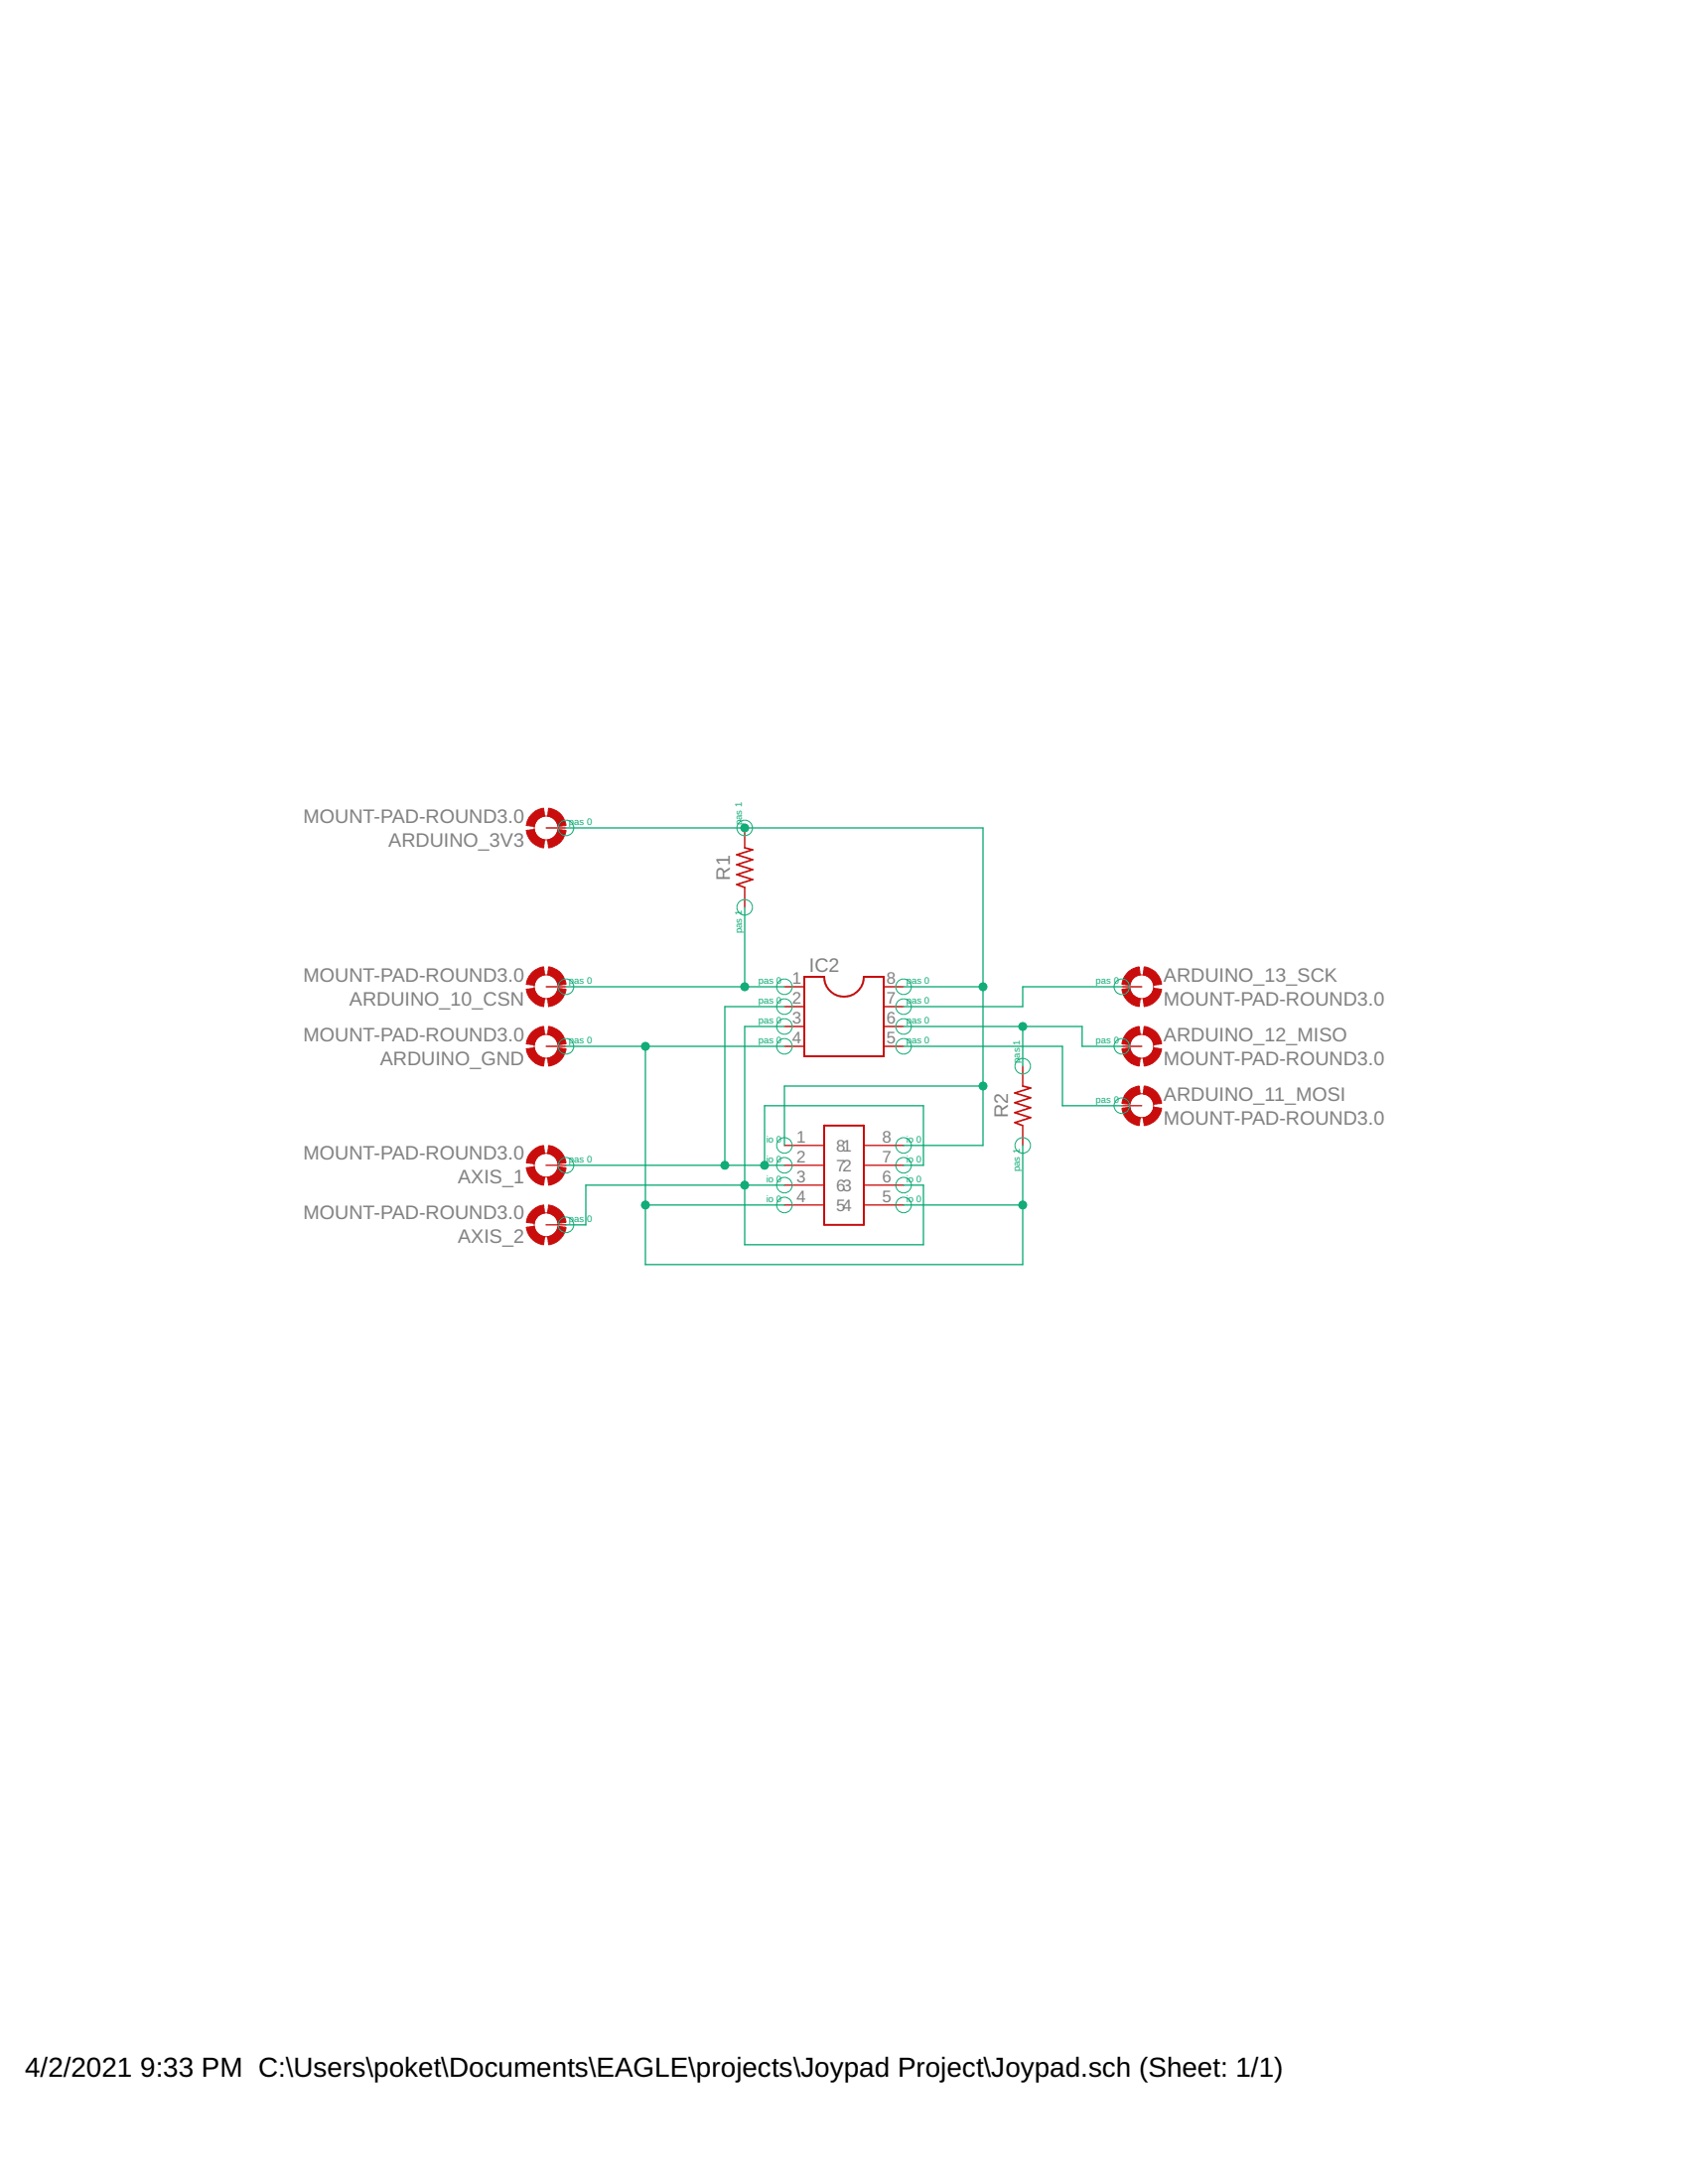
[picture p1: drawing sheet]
<?xml version="1.0" encoding="utf-8"?>
<!DOCTYPE eagle SYSTEM "eagle.dtd">
<eagle version="9.6.2">
<drawing>
<settings>
<setting alwaysvectorfont="no"/>
<setting verticaltext="up"/>
</settings>
<grid distance="0.1" unitdist="inch" unit="inch" style="lines" multiple="1" display="no" altdistance="0.01" altunitdist="inch" altunit="inch"/>
<schematic xreflabel="%F%N/%S.%C%R" xrefpart="/%S.%C%R">
<libraries>
<library name="JOYPAD">
<symbols>
<symbol name="JOYSTICK">
<pin name="1" x="-7.62" y="10.16" length="middle"/>
<pin name="2" x="-7.62" y="7.62" length="middle"/>
<pin name="3" x="-7.62" y="5.08" length="middle"/>
<pin name="4" x="-7.62" y="2.54" length="middle"/>
<pin name="5" x="7.62" y="2.54" length="middle" rot="R180"/>
<pin name="6" x="7.62" y="5.08" length="middle" rot="R180"/>
<pin name="7" x="7.62" y="7.62" length="middle" rot="R180"/>
<pin name="8" x="7.62" y="10.16" length="middle" rot="R180"/>
<wire x1="-2.54" y1="12.7" x2="2.54" y2="12.7" width="0.254" layer="94"/>
<wire x1="2.54" y1="12.7" x2="2.54" y2="0" width="0.254" layer="94"/>
<wire x1="2.54" y1="0" x2="-2.54" y2="0" width="0.254" layer="94"/>
<wire x1="-2.54" y1="0" x2="-2.54" y2="12.7" width="0.254" layer="94"/>
</symbol>
</symbols>
<devicesets>
<deviceset name="JOYSTICK">
<gates>
<gate name="G$1" symbol="JOYSTICK" x="2.54" y="7.62"/>
</gates>
<devices>
<device name="" package="JOYSTICK">
<connects>
<connect gate="G$1" pin="1" pad="1"/>
<connect gate="G$1" pin="2" pad="2"/>
<connect gate="G$1" pin="3" pad="3"/>
<connect gate="G$1" pin="4" pad="4"/>
<connect gate="G$1" pin="5" pad="5"/>
<connect gate="G$1" pin="6" pad="6"/>
<connect gate="G$1" pin="7" pad="7"/>
<connect gate="G$1" pin="8" pad="8"/>
</connects>
<technologies>
<technology name=""/>
</technologies>
</device>
</devices>
</deviceset>
</devicesets>
</library>
<library name="Resistor">
<symbols>
<symbol name="R-US">
<wire x1="-2.54" y1="0" x2="-2.159" y2="1.016" width="0.2032" layer="94"/>
<wire x1="-2.159" y1="1.016" x2="-1.524" y2="-1.016" width="0.2032" layer="94"/>
<wire x1="-1.524" y1="-1.016" x2="-0.889" y2="1.016" width="0.2032" layer="94"/>
<wire x1="-0.889" y1="1.016" x2="-0.254" y2="-1.016" width="0.2032" layer="94"/>
<wire x1="-0.254" y1="-1.016" x2="0.381" y2="1.016" width="0.2032" layer="94"/>
<wire x1="0.381" y1="1.016" x2="1.016" y2="-1.016" width="0.2032" layer="94"/>
<wire x1="1.016" y1="-1.016" x2="1.651" y2="1.016" width="0.2032" layer="94"/>
<wire x1="1.651" y1="1.016" x2="2.286" y2="-1.016" width="0.2032" layer="94"/>
<wire x1="2.286" y1="-1.016" x2="2.54" y2="0" width="0.2032" layer="94"/>
<text x="0" y="2.7686" size="1.778" layer="95" align="center">&gt;NAME</text>
<text x="0" y="-3.302" size="1.778" layer="96" align="center">&gt;VALUE</text>
<pin name="2" x="5.08" y="0" visible="off" length="short" direction="pas" swaplevel="1" rot="R180"/>
<pin name="1" x="-5.08" y="0" visible="off" length="short" direction="pas" swaplevel="1"/>
</symbol>
</symbols>
<devicesets>
<deviceset name="R-US" prefix="R" uservalue="yes">
<gates>
<gate name="G$1" symbol="R-US" x="0" y="0"/>
</gates>
<devices>
<device name="CHIP-0402(1005-METRIC)" package="RESC1005X40">
<connects>
<connect gate="G$1" pin="1" pad="1"/>
<connect gate="G$1" pin="2" pad="2"/>
</connects>
<package3dinstances>
<package3dinstance package3d_urn="urn:adsk.eagle:package:16378568/2"/>
</package3dinstances>
<technologies>
<technology name="_">
<attribute name="CATEGORY" value="Resistor" constant="no"/>
<attribute name="MANUFACTURER" value="" constant="no"/>
<attribute name="MPN" value="" constant="no"/>
<attribute name="OPERATING_TEMP" value="" constant="no"/>
<attribute name="PART_STATUS" value="" constant="no"/>
<attribute name="RATING" value="" constant="no"/>
<attribute name="ROHS_COMPLIANT" value="" constant="no"/>
<attribute name="SERIES" value="" constant="no"/>
<attribute name="SUB-CATEGORY" value="Fixed" constant="no"/>
<attribute name="THERMALLOSS" value="" constant="no"/>
<attribute name="TOLERANCE" value="" constant="no"/>
<attribute name="TYPE" value="" constant="no"/>
<attribute name="VALUE" value="" constant="no"/>
</technology>
</technologies>
</device>
<device name="CHIP-0603(1608-METRIC)" package="RESC1608X60">
<connects>
<connect gate="G$1" pin="1" pad="1"/>
<connect gate="G$1" pin="2" pad="2"/>
</connects>
<package3dinstances>
<package3dinstance package3d_urn="urn:adsk.eagle:package:16378565/2"/>
</package3dinstances>
<technologies>
<technology name="_">
<attribute name="CATEGORY" value="Resistor" constant="no"/>
<attribute name="MANUFACTURER" value="" constant="no"/>
<attribute name="MPN" value="" constant="no"/>
<attribute name="OPERATING_TEMP" value="" constant="no"/>
<attribute name="PART_STATUS" value="" constant="no"/>
<attribute name="RATING" value="" constant="no"/>
<attribute name="ROHS_COMPLIANT" value="" constant="no"/>
<attribute name="SERIES" value="" constant="no"/>
<attribute name="SUB-CATEGORY" value="Fixed" constant="no"/>
<attribute name="THERMALLOSS" value="" constant="no"/>
<attribute name="TOLERANCE" value="" constant="no"/>
<attribute name="TYPE" value="" constant="no"/>
<attribute name="VALUE" value="" constant="no"/>
</technology>
</technologies>
</device>
<device name="CHIP-0805(2012-METRIC)" package="RESC2012X65">
<connects>
<connect gate="G$1" pin="1" pad="1"/>
<connect gate="G$1" pin="2" pad="2"/>
</connects>
<package3dinstances>
<package3dinstance package3d_urn="urn:adsk.eagle:package:16378559/2"/>
</package3dinstances>
<technologies>
<technology name="_">
<attribute name="CATEGORY" value="Resistor" constant="no"/>
<attribute name="MANUFACTURER" value="" constant="no"/>
<attribute name="MPN" value="" constant="no"/>
<attribute name="OPERATING_TEMP" value="" constant="no"/>
<attribute name="PART_STATUS" value="" constant="no"/>
<attribute name="RATING" value="" constant="no"/>
<attribute name="ROHS_COMPLIANT" value="" constant="no"/>
<attribute name="SERIES" value="" constant="no"/>
<attribute name="SUB-CATEGORY" value="Fixed" constant="no"/>
<attribute name="THERMALLOSS" value="" constant="no"/>
<attribute name="TOLERANCE" value="" constant="no"/>
<attribute name="TYPE" value="" constant="no"/>
<attribute name="VALUE" value="" constant="no"/>
</technology>
</technologies>
</device>
<device name="CHIP-1206(3216-METRIC)" package="RESC3216X70">
<connects>
<connect gate="G$1" pin="1" pad="1"/>
<connect gate="G$1" pin="2" pad="2"/>
</connects>
<package3dinstances>
<package3dinstance package3d_urn="urn:adsk.eagle:package:16378566/2"/>
</package3dinstances>
<technologies>
<technology name="_">
<attribute name="CATEGORY" value="Resistor" constant="no"/>
<attribute name="MANUFACTURER" value="" constant="no"/>
<attribute name="MPN" value="" constant="no"/>
<attribute name="OPERATING_TEMP" value="" constant="no"/>
<attribute name="PART_STATUS" value="" constant="no"/>
<attribute name="RATING" value="" constant="no"/>
<attribute name="ROHS_COMPLIANT" value="" constant="no"/>
<attribute name="SERIES" value="" constant="no"/>
<attribute name="SUB-CATEGORY" value="Fixed" constant="no"/>
<attribute name="THERMALLOSS" value="" constant="no"/>
<attribute name="TOLERANCE" value="" constant="no"/>
<attribute name="TYPE" value="" constant="no"/>
<attribute name="VALUE" value="" constant="no"/>
</technology>
</technologies>
</device>
<device name="CHIP-1210(3225-METRIC)" package="RESC3224X71">
<connects>
<connect gate="G$1" pin="1" pad="1"/>
<connect gate="G$1" pin="2" pad="2"/>
</connects>
<package3dinstances>
<package3dinstance package3d_urn="urn:adsk.eagle:package:16378563/3"/>
</package3dinstances>
<technologies>
<technology name="_">
<attribute name="CATEGORY" value="Resistor" constant="no"/>
<attribute name="MANUFACTURER" value="" constant="no"/>
<attribute name="MPN" value="" constant="no"/>
<attribute name="OPERATING_TEMP" value="" constant="no"/>
<attribute name="PART_STATUS" value="" constant="no"/>
<attribute name="RATING" value="" constant="no"/>
<attribute name="ROHS_COMPLIANT" value="" constant="no"/>
<attribute name="SERIES" value="" constant="no"/>
<attribute name="SUB-CATEGORY" value="Fixed" constant="no"/>
<attribute name="THERMALLOSS" value="" constant="no"/>
<attribute name="TOLERANCE" value="" constant="no"/>
<attribute name="TYPE" value="" constant="no"/>
<attribute name="VALUE" value="" constant="no"/>
</technology>
</technologies>
</device>
<device name="CHIP-2010(5025-METRIC)" package="RESC5025X71">
<connects>
<connect gate="G$1" pin="1" pad="1"/>
<connect gate="G$1" pin="2" pad="2"/>
</connects>
<package3dinstances>
<package3dinstance package3d_urn="urn:adsk.eagle:package:16378564/2"/>
</package3dinstances>
<technologies>
<technology name="_">
<attribute name="CATEGORY" value="Resistor" constant="no"/>
<attribute name="MANUFACTURER" value="" constant="no"/>
<attribute name="MPN" value="" constant="no"/>
<attribute name="OPERATING_TEMP" value="" constant="no"/>
<attribute name="PART_STATUS" value="" constant="no"/>
<attribute name="RATING" value="" constant="no"/>
<attribute name="ROHS_COMPLIANT" value="" constant="no"/>
<attribute name="SERIES" value="" constant="no"/>
<attribute name="SUB-CATEGORY" value="Fixed" constant="no"/>
<attribute name="THERMALLOSS" value="" constant="no"/>
<attribute name="TOLERANCE" value="" constant="no"/>
<attribute name="TYPE" value="" constant="no"/>
<attribute name="VALUE" value="" constant="no"/>
</technology>
</technologies>
</device>
<device name="CHIP-2512(6332-METRIC)" package="RESC6332X71">
<connects>
<connect gate="G$1" pin="1" pad="1"/>
<connect gate="G$1" pin="2" pad="2"/>
</connects>
<package3dinstances>
<package3dinstance package3d_urn="urn:adsk.eagle:package:16378557/3"/>
</package3dinstances>
<technologies>
<technology name="_">
<attribute name="CATEGORY" value="Resistor" constant="no"/>
<attribute name="MANUFACTURER" value="" constant="no"/>
<attribute name="MPN" value="" constant="no"/>
<attribute name="OPERATING_TEMP" value="" constant="no"/>
<attribute name="PART_STATUS" value="" constant="no"/>
<attribute name="RATING" value="" constant="no"/>
<attribute name="ROHS_COMPLIANT" value="" constant="no"/>
<attribute name="SERIES" value="" constant="no"/>
<attribute name="SUB-CATEGORY" value="Fixed" constant="no"/>
<attribute name="THERMALLOSS" value="" constant="no"/>
<attribute name="TOLERANCE" value="" constant="no"/>
<attribute name="TYPE" value="" constant="no"/>
<attribute name="VALUE" value="" constant="no"/>
</technology>
</technologies>
</device>
<device name="AXIAL-11.7MM-PITCH" package="RESAD1176W63L850D250B">
<connects>
<connect gate="G$1" pin="1" pad="1"/>
<connect gate="G$1" pin="2" pad="2"/>
</connects>
<package3dinstances>
<package3dinstance package3d_urn="urn:adsk.eagle:package:16378560/2"/>
</package3dinstances>
<technologies>
<technology name="_">
<attribute name="CATEGORY" value="Resistor" constant="no"/>
<attribute name="MANUFACTURER" value="" constant="no"/>
<attribute name="MPN" value="" constant="no"/>
<attribute name="OPERATING_TEMP" value="" constant="no"/>
<attribute name="PART_STATUS" value="" constant="no"/>
<attribute name="RATING" value="" constant="no"/>
<attribute name="ROHS_COMPLIANT" value="" constant="no"/>
<attribute name="SERIES" value="" constant="no"/>
<attribute name="SUB-CATEGORY" value="Fixed" constant="no"/>
<attribute name="THERMALLOSS" value="" constant="no"/>
<attribute name="TOLERANCE" value="" constant="no"/>
<attribute name="TYPE" value="" constant="no"/>
<attribute name="VALUE" value="" constant="no"/>
</technology>
</technologies>
</device>
<device name="MELF(3515-METRIC)" package="RESMELF3515">
<connects>
<connect gate="G$1" pin="1" pad="1"/>
<connect gate="G$1" pin="2" pad="2"/>
</connects>
<package3dinstances>
<package3dinstance package3d_urn="urn:adsk.eagle:package:16378562/2"/>
</package3dinstances>
<technologies>
<technology name="_">
<attribute name="CATEGORY" value="Resistor" constant="no"/>
<attribute name="MANUFACTURER" value="" constant="no"/>
<attribute name="MPN" value="" constant="no"/>
<attribute name="OPERATING_TEMP" value="" constant="no"/>
<attribute name="PART_STATUS" value="" constant="no"/>
<attribute name="RATING" value="" constant="no"/>
<attribute name="ROHS_COMPLIANT" value="" constant="no"/>
<attribute name="SERIES" value="" constant="no"/>
<attribute name="SUB-CATEGORY" value="Fixed" constant="no"/>
<attribute name="THERMALLOSS" value="" constant="no"/>
<attribute name="TOLERANCE" value="" constant="no"/>
<attribute name="TYPE" value="" constant="no"/>
<attribute name="VALUE" value="" constant="no"/>
</technology>
</technologies>
</device>
<device name="MELF(2014-METRIC)" package="RESMELF2014">
<connects>
<connect gate="G$1" pin="1" pad="1"/>
<connect gate="G$1" pin="2" pad="2"/>
</connects>
<package3dinstances>
<package3dinstance package3d_urn="urn:adsk.eagle:package:16378558/2"/>
</package3dinstances>
<technologies>
<technology name="_">
<attribute name="CATEGORY" value="Resistor" constant="no"/>
<attribute name="MANUFACTURER" value="" constant="no"/>
<attribute name="MPN" value="" constant="no"/>
<attribute name="OPERATING_TEMP" value="" constant="no"/>
<attribute name="PART_STATUS" value="" constant="no"/>
<attribute name="RATING" value="" constant="no"/>
<attribute name="ROHS_COMPLIANT" value="" constant="no"/>
<attribute name="SERIES" value="" constant="no"/>
<attribute name="SUB-CATEGORY" value="Fixed" constant="no"/>
<attribute name="THERMALLOSS" value="" constant="no"/>
<attribute name="TOLERANCE" value="" constant="no"/>
<attribute name="TYPE" value="" constant="no"/>
<attribute name="VALUE" value="" constant="no"/>
</technology>
</technologies>
</device>
<device name="MELF(5924-METRIC)" package="RESMELF5924">
<connects>
<connect gate="G$1" pin="1" pad="1"/>
<connect gate="G$1" pin="2" pad="2"/>
</connects>
<package3dinstances>
<package3dinstance package3d_urn="urn:adsk.eagle:package:16378567/3"/>
</package3dinstances>
<technologies>
<technology name="_">
<attribute name="CATEGORY" value="Resistor" constant="no"/>
<attribute name="MANUFACTURER" value="" constant="no"/>
<attribute name="MPN" value="" constant="no"/>
<attribute name="OPERATING_TEMP" value="" constant="no"/>
<attribute name="PART_STATUS" value="" constant="no"/>
<attribute name="RATING" value="" constant="no"/>
<attribute name="ROHS_COMPLIANT" value="" constant="no"/>
<attribute name="SERIES" value="" constant="no"/>
<attribute name="SUB-CATEGORY" value="Fixed" constant="no"/>
<attribute name="THERMALLOSS" value="" constant="no"/>
<attribute name="TOLERANCE" value="" constant="no"/>
<attribute name="TYPE" value="" constant="no"/>
<attribute name="VALUE" value="" constant="no"/>
</technology>
</technologies>
</device>
<device name="MELF(3218-METRIC)" package="RESMELF3218">
<connects>
<connect gate="G$1" pin="1" pad="1"/>
<connect gate="G$1" pin="2" pad="2"/>
</connects>
<package3dinstances>
<package3dinstance package3d_urn="urn:adsk.eagle:package:16378556/2"/>
</package3dinstances>
<technologies>
<technology name="_">
<attribute name="CATEGORY" value="Resistor" constant="no"/>
<attribute name="MANUFACTURER" value="" constant="no"/>
<attribute name="MPN" value="" constant="no"/>
<attribute name="OPERATING_TEMP" value="" constant="no"/>
<attribute name="PART_STATUS" value="" constant="no"/>
<attribute name="RATING" value="" constant="no"/>
<attribute name="ROHS_COMPLIANT" value="" constant="no"/>
<attribute name="SERIES" value="" constant="no"/>
<attribute name="SUB-CATEGORY" value="Fixed" constant="no"/>
<attribute name="THERMALLOSS" value="" constant="no"/>
<attribute name="TOLERANCE" value="" constant="no"/>
<attribute name="TYPE" value="" constant="no"/>
<attribute name="VALUE" value="" constant="no"/>
</technology>
</technologies>
</device>
<device name="AXIAL-7.2MM-PITCH" package="RESAD724W46L381D178B">
<connects>
<connect gate="G$1" pin="1" pad="1"/>
<connect gate="G$1" pin="2" pad="2"/>
</connects>
<package3dinstances>
<package3dinstance package3d_urn="urn:adsk.eagle:package:16378561/2"/>
</package3dinstances>
<technologies>
<technology name="_">
<attribute name="CATEGORY" value="Resistor" constant="no"/>
<attribute name="MANUFACTURER" value="" constant="no"/>
<attribute name="MPN" value="" constant="no"/>
<attribute name="OPERATING_TEMP" value="" constant="no"/>
<attribute name="PART_STATUS" value="" constant="no"/>
<attribute name="RATING" value="" constant="no"/>
<attribute name="ROHS_COMPLIANT" value="" constant="no"/>
<attribute name="SERIES" value="" constant="no"/>
<attribute name="SUB-CATEGORY" value="Fixed" constant="no"/>
<attribute name="THERMALLOSS" value="" constant="no"/>
<attribute name="TOLERANCE" value="" constant="no"/>
<attribute name="TYPE" value="" constant="no"/>
<attribute name="VALUE" value="" constant="no"/>
</technology>
</technologies>
</device>
</devices>
<spice>
<pinmapping spiceprefix="R">
<pinmap gate="G$1" pin="1" pinorder="1"/>
<pinmap gate="G$1" pin="2" pinorder="2"/>
</pinmapping>
</spice>
</deviceset>
</devicesets>
</library>
<library name="ic-package">
<symbols>
<symbol name="DIL8">
<wire x1="-5.08" y1="3.81" x2="-5.08" y2="-6.35" width="0.254" layer="94"/>
<wire x1="-5.08" y1="-6.35" x2="5.08" y2="-6.35" width="0.254" layer="94"/>
<wire x1="5.08" y1="-6.35" x2="5.08" y2="3.81" width="0.254" layer="94"/>
<wire x1="5.08" y1="3.81" x2="2.54" y2="3.81" width="0.254" layer="94"/>
<wire x1="-5.08" y1="3.81" x2="-2.54" y2="3.81" width="0.254" layer="94"/>
<wire x1="-2.54" y1="3.81" x2="2.54" y2="3.81" width="0.254" layer="94" curve="180"/>
<text x="-4.445" y="4.445" size="1.778" layer="95">&gt;NAME</text>
<text x="-4.445" y="-8.89" size="1.778" layer="96">&gt;VALUE</text>
<pin name="1" x="-7.62" y="2.54" visible="pad" length="short" direction="pas"/>
<pin name="2" x="-7.62" y="0" visible="pad" length="short" direction="pas"/>
<pin name="3" x="-7.62" y="-2.54" visible="pad" length="short" direction="pas"/>
<pin name="4" x="-7.62" y="-5.08" visible="pad" length="short" direction="pas"/>
<pin name="5" x="7.62" y="-5.08" visible="pad" length="short" direction="pas" rot="R180"/>
<pin name="6" x="7.62" y="-2.54" visible="pad" length="short" direction="pas" rot="R180"/>
<pin name="7" x="7.62" y="0" visible="pad" length="short" direction="pas" rot="R180"/>
<pin name="8" x="7.62" y="2.54" visible="pad" length="short" direction="pas" rot="R180"/>
</symbol>
</symbols>
<devicesets>
<deviceset name="DIL8" prefix="IC" uservalue="yes">
<gates>
<gate name="G$1" symbol="DIL8" x="0" y="0"/>
</gates>
<devices>
<device name="" package="DIL08">
<connects>
<connect gate="G$1" pin="1" pad="1"/>
<connect gate="G$1" pin="2" pad="2"/>
<connect gate="G$1" pin="3" pad="3"/>
<connect gate="G$1" pin="4" pad="4"/>
<connect gate="G$1" pin="5" pad="5"/>
<connect gate="G$1" pin="6" pad="6"/>
<connect gate="G$1" pin="7" pad="7"/>
<connect gate="G$1" pin="8" pad="8"/>
</connects>
<package3dinstances>
<package3dinstance package3d_urn="urn:adsk.eagle:package:29519/2"/>
</package3dinstances>
<technologies>
<technology name="">
<attribute name="POPULARITY" value="8" constant="no"/>
</technology>
</technologies>
</device>
<device name="S" package="SOCKET-08">
<connects>
<connect gate="G$1" pin="1" pad="1"/>
<connect gate="G$1" pin="2" pad="2"/>
<connect gate="G$1" pin="3" pad="3"/>
<connect gate="G$1" pin="4" pad="4"/>
<connect gate="G$1" pin="5" pad="5"/>
<connect gate="G$1" pin="6" pad="6"/>
<connect gate="G$1" pin="7" pad="7"/>
<connect gate="G$1" pin="8" pad="8"/>
</connects>
<package3dinstances>
<package3dinstance package3d_urn="urn:adsk.eagle:package:14428/1"/>
</package3dinstances>
<technologies>
<technology name="">
<attribute name="POPULARITY" value="1" constant="no"/>
</technology>
</technologies>
</device>
</devices>
</deviceset>
</devicesets>
</library>
<library name="holes">
<symbols>
<symbol name="MOUNT-PAD">
<wire x1="0.254" y1="2.032" x2="2.032" y2="0.254" width="1.016" layer="94" curve="-75.749967" cap="flat"/>
<wire x1="-2.032" y1="0.254" x2="-0.254" y2="2.032" width="1.016" layer="94" curve="-75.749967" cap="flat"/>
<wire x1="-2.032" y1="-0.254" x2="-0.254" y2="-2.032" width="1.016" layer="94" curve="75.749967" cap="flat"/>
<wire x1="0.254" y1="-2.032" x2="2.032" y2="-0.254" width="1.016" layer="94" curve="75.749967" cap="flat"/>
<circle x="0" y="0" radius="1.524" width="0.0508" layer="94"/>
<text x="2.794" y="0.5842" size="1.778" layer="95">&gt;NAME</text>
<text x="2.794" y="-2.4638" size="1.778" layer="96">&gt;VALUE</text>
<pin name="MOUNT" x="-2.54" y="0" visible="off" length="short" direction="pas"/>
</symbol>
</symbols>
<devicesets>
<deviceset name="MOUNT-PAD-ROUND" prefix="H">
<gates>
<gate name="G$1" symbol="MOUNT-PAD" x="0" y="0"/>
</gates>
<devices>
<device name="2.8" package="2,8-PAD">
<connects>
<connect gate="G$1" pin="MOUNT" pad="B2,8"/>
</connects>
<package3dinstances>
<package3dinstance package3d_urn="urn:adsk.eagle:package:14281/1"/>
</package3dinstances>
<technologies>
<technology name="">
<attribute name="POPULARITY" value="6" constant="no"/>
</technology>
</technologies>
</device>
<device name="3.0" package="3,0-PAD">
<connects>
<connect gate="G$1" pin="MOUNT" pad="B3,0"/>
</connects>
<package3dinstances>
<package3dinstance package3d_urn="urn:adsk.eagle:package:14280/1"/>
</package3dinstances>
<technologies>
<technology name="">
<attribute name="POPULARITY" value="17" constant="no"/>
</technology>
</technologies>
</device>
<device name="3.2" package="3,2-PAD">
<connects>
<connect gate="G$1" pin="MOUNT" pad="B3,2"/>
</connects>
<package3dinstances>
<package3dinstance package3d_urn="urn:adsk.eagle:package:14282/1"/>
</package3dinstances>
<technologies>
<technology name="">
<attribute name="POPULARITY" value="4" constant="no"/>
</technology>
</technologies>
</device>
<device name="3.3" package="3,3-PAD">
<connects>
<connect gate="G$1" pin="MOUNT" pad="B3,3"/>
</connects>
<package3dinstances>
<package3dinstance package3d_urn="urn:adsk.eagle:package:14283/1"/>
</package3dinstances>
<technologies>
<technology name="">
<attribute name="POPULARITY" value="1" constant="no"/>
</technology>
</technologies>
</device>
<device name="3.6" package="3,6-PAD">
<connects>
<connect gate="G$1" pin="MOUNT" pad="B3,6"/>
</connects>
<package3dinstances>
<package3dinstance package3d_urn="urn:adsk.eagle:package:14284/1"/>
</package3dinstances>
<technologies>
<technology name="">
<attribute name="POPULARITY" value="0" constant="no"/>
</technology>
</technologies>
</device>
<device name="4.1" package="4,1-PAD">
<connects>
<connect gate="G$1" pin="MOUNT" pad="B4,1"/>
</connects>
<package3dinstances>
<package3dinstance package3d_urn="urn:adsk.eagle:package:14285/1"/>
</package3dinstances>
<technologies>
<technology name="">
<attribute name="POPULARITY" value="0" constant="no"/>
</technology>
</technologies>
</device>
<device name="4.3" package="4,3-PAD">
<connects>
<connect gate="G$1" pin="MOUNT" pad="B4,3"/>
</connects>
<package3dinstances>
<package3dinstance package3d_urn="urn:adsk.eagle:package:14286/1"/>
</package3dinstances>
<technologies>
<technology name="">
<attribute name="POPULARITY" value="0" constant="no"/>
</technology>
</technologies>
</device>
<device name="4.5" package="4,5-PAD">
<connects>
<connect gate="G$1" pin="MOUNT" pad="B4,5"/>
</connects>
<package3dinstances>
<package3dinstance package3d_urn="urn:adsk.eagle:package:14287/1"/>
</package3dinstances>
<technologies>
<technology name="">
<attribute name="POPULARITY" value="0" constant="no"/>
</technology>
</technologies>
</device>
<device name="5.0" package="5,0-PAD">
<connects>
<connect gate="G$1" pin="MOUNT" pad="B5"/>
</connects>
<package3dinstances>
<package3dinstance package3d_urn="urn:adsk.eagle:package:14288/1"/>
</package3dinstances>
<technologies>
<technology name="">
<attribute name="POPULARITY" value="0" constant="no"/>
</technology>
</technologies>
</device>
<device name="5.5" package="5,5-PAD">
<connects>
<connect gate="G$1" pin="MOUNT" pad="B5,5"/>
</connects>
<package3dinstances>
<package3dinstance package3d_urn="urn:adsk.eagle:package:14291/1"/>
</package3dinstances>
<technologies>
<technology name="">
<attribute name="POPULARITY" value="0" constant="no"/>
</technology>
</technologies>
</device>
</devices>
</deviceset>
</devicesets>
</library>
</libraries>
<attributes>
</attributes>
<variantdefs>
</variantdefs>
<classes>
<class number="0" name="default" width="0" drill="0">
</class>
</classes>
<parts>
<part name="U$1" library="JOYPAD" deviceset="JOYSTICK" device=""/>
<part name="R1" library="Resistor" deviceset="R-US" device="AXIAL-7.2MM-PITCH" package3d_urn="urn:adsk.eagle:package:16378561/2" technology="_"/>
<part name="IC2" library="ic-package" deviceset="DIL8" device="S" package3d_urn="urn:adsk.eagle:package:14428/1"/>
<part name="R2" library="Resistor" deviceset="R-US" device="AXIAL-7.2MM-PITCH" package3d_urn="urn:adsk.eagle:package:16378561/2" technology="_"/>
<part name="ARDUINO_13_SCK" library="holes" deviceset="MOUNT-PAD-ROUND" device="3.0" package3d_urn="urn:adsk.eagle:package:14280/1"/>
<part name="ARDUINO_12_MISO" library="holes" deviceset="MOUNT-PAD-ROUND" device="3.0" package3d_urn="urn:adsk.eagle:package:14280/1"/>
<part name="ARDUINO_11_MOSI" library="holes" deviceset="MOUNT-PAD-ROUND" device="3.0" package3d_urn="urn:adsk.eagle:package:14280/1"/>
<part name="ARDUINO_3V3" library="holes" deviceset="MOUNT-PAD-ROUND" device="3.0" package3d_urn="urn:adsk.eagle:package:14280/1"/>
<part name="ARDUINO_10_CSN" library="holes" deviceset="MOUNT-PAD-ROUND" device="3.0" package3d_urn="urn:adsk.eagle:package:14280/1"/>
<part name="ARDUINO_GND" library="holes" deviceset="MOUNT-PAD-ROUND" device="3.0" package3d_urn="urn:adsk.eagle:package:14280/1"/>
<part name="AXIS_1" library="holes" deviceset="MOUNT-PAD-ROUND" device="3.0" package3d_urn="urn:adsk.eagle:package:14280/1"/>
<part name="AXIS_2" library="holes" deviceset="MOUNT-PAD-ROUND" device="3.0" package3d_urn="urn:adsk.eagle:package:14280/1"/>
</parts>
<sheets>
<sheet>
<plain>
</plain>
<instances>
<instance part="U$1" gate="G$1" x="15.24" y="2.54" smashed="yes"/>
<instance part="R1" gate="G$1" x="2.54" y="48.26" smashed="yes" rot="R90">
<attribute name="NAME" x="-0.2286" y="48.26" size="1.778" layer="95" rot="R90" align="center"/>
<attribute name="VALUE" x="5.842" y="48.26" size="1.778" layer="96" rot="R90" align="center"/>
</instance>
<instance part="IC2" gate="G$1" x="15.24" y="30.48" smashed="yes">
<attribute name="NAME" x="10.795" y="34.925" size="1.778" layer="95"/>
<attribute name="VALUE" x="10.795" y="21.59" size="1.778" layer="96"/>
</instance>
<instance part="R2" gate="G$1" x="38.1" y="17.78" smashed="yes" rot="R90">
<attribute name="NAME" x="35.3314" y="17.78" size="1.778" layer="95" rot="R90" align="center"/>
<attribute name="VALUE" x="41.402" y="17.78" size="1.778" layer="96" rot="R90" align="center"/>
</instance>
<instance part="ARDUINO_13_SCK" gate="G$1" x="53.34" y="33.02" smashed="yes">
<attribute name="NAME" x="56.134" y="33.6042" size="1.778" layer="95"/>
<attribute name="VALUE" x="56.134" y="30.5562" size="1.778" layer="96"/>
</instance>
<instance part="ARDUINO_12_MISO" gate="G$1" x="53.34" y="25.4" smashed="yes">
<attribute name="NAME" x="56.134" y="25.9842" size="1.778" layer="95"/>
<attribute name="VALUE" x="56.134" y="22.9362" size="1.778" layer="96"/>
</instance>
<instance part="ARDUINO_11_MOSI" gate="G$1" x="53.34" y="17.78" smashed="yes">
<attribute name="NAME" x="56.134" y="18.3642" size="1.778" layer="95"/>
<attribute name="VALUE" x="56.134" y="15.3162" size="1.778" layer="96"/>
</instance>
<instance part="ARDUINO_3V3" gate="G$1" x="-22.86" y="53.34" smashed="yes" rot="R180">
<attribute name="NAME" x="-25.654" y="52.7558" size="1.778" layer="95" rot="R180"/>
<attribute name="VALUE" x="-25.654" y="55.8038" size="1.778" layer="96" rot="R180"/>
</instance>
<instance part="ARDUINO_10_CSN" gate="G$1" x="-22.86" y="33.02" smashed="yes" rot="R180">
<attribute name="NAME" x="-25.654" y="32.4358" size="1.778" layer="95" rot="R180"/>
<attribute name="VALUE" x="-25.654" y="35.4838" size="1.778" layer="96" rot="R180"/>
</instance>
<instance part="ARDUINO_GND" gate="G$1" x="-22.86" y="25.4" smashed="yes" rot="R180">
<attribute name="NAME" x="-25.654" y="24.8158" size="1.778" layer="95" rot="R180"/>
<attribute name="VALUE" x="-25.654" y="27.8638" size="1.778" layer="96" rot="R180"/>
</instance>
<instance part="AXIS_1" gate="G$1" x="-22.86" y="10.16" smashed="yes" rot="R180">
<attribute name="NAME" x="-25.654" y="9.5758" size="1.778" layer="95" rot="R180"/>
<attribute name="VALUE" x="-25.654" y="12.6238" size="1.778" layer="96" rot="R180"/>
</instance>
<instance part="AXIS_2" gate="G$1" x="-22.86" y="2.54" smashed="yes" rot="R180">
<attribute name="NAME" x="-25.654" y="1.9558" size="1.778" layer="95" rot="R180"/>
<attribute name="VALUE" x="-25.654" y="5.0038" size="1.778" layer="96" rot="R180"/>
</instance>
</instances>
<busses>
</busses>
<nets>
<net name="N$1" class="0">
<segment>
<pinref part="IC2" gate="G$1" pin="2"/>
<wire x1="7.62" y1="30.48" x2="0" y2="30.48" width="0.1524" layer="91"/>
<wire x1="0" y1="30.48" x2="0" y2="10.16" width="0.1524" layer="91"/>
<pinref part="U$1" gate="G$1" pin="2"/>
<wire x1="0" y1="10.16" x2="5.08" y2="10.16" width="0.1524" layer="91"/>
<pinref part="AXIS_1" gate="G$1" pin="MOUNT"/>
<wire x1="5.08" y1="10.16" x2="7.62" y2="10.16" width="0.1524" layer="91"/>
<wire x1="-20.32" y1="10.16" x2="0" y2="10.16" width="0.1524" layer="91"/>
<junction x="0" y="10.16"/>
<wire x1="5.08" y1="10.16" x2="5.08" y2="17.78" width="0.1524" layer="91"/>
<junction x="5.08" y="10.16"/>
<wire x1="5.08" y1="17.78" x2="25.4" y2="17.78" width="0.1524" layer="91"/>
<pinref part="U$1" gate="G$1" pin="7"/>
<wire x1="25.4" y1="17.78" x2="25.4" y2="10.16" width="0.1524" layer="91"/>
<wire x1="25.4" y1="10.16" x2="22.86" y2="10.16" width="0.1524" layer="91"/>
</segment>
</net>
<net name="N$2" class="0">
<segment>
<pinref part="U$1" gate="G$1" pin="3"/>
<wire x1="7.62" y1="7.62" x2="2.54" y2="7.62" width="0.1524" layer="91"/>
<wire x1="2.54" y1="7.62" x2="2.54" y2="27.94" width="0.1524" layer="91"/>
<pinref part="IC2" gate="G$1" pin="3"/>
<wire x1="2.54" y1="27.94" x2="7.62" y2="27.94" width="0.1524" layer="91"/>
<pinref part="AXIS_2" gate="G$1" pin="MOUNT"/>
<wire x1="-20.32" y1="2.54" x2="-17.78" y2="2.54" width="0.1524" layer="91"/>
<wire x1="-17.78" y1="2.54" x2="-17.78" y2="7.62" width="0.1524" layer="91"/>
<wire x1="-17.78" y1="7.62" x2="2.54" y2="7.62" width="0.1524" layer="91"/>
<junction x="2.54" y="7.62"/>
<pinref part="U$1" gate="G$1" pin="6"/>
<wire x1="22.86" y1="7.62" x2="25.4" y2="7.62" width="0.1524" layer="91"/>
<wire x1="25.4" y1="7.62" x2="25.4" y2="0" width="0.1524" layer="91"/>
<wire x1="25.4" y1="0" x2="2.54" y2="0" width="0.1524" layer="91"/>
<wire x1="2.54" y1="0" x2="2.54" y2="7.62" width="0.1524" layer="91"/>
</segment>
</net>
<net name="N$4" class="0">
<segment>
<pinref part="U$1" gate="G$1" pin="8"/>
<wire x1="22.86" y1="12.7" x2="33.02" y2="12.7" width="0.1524" layer="91"/>
<pinref part="IC2" gate="G$1" pin="8"/>
<wire x1="33.02" y1="12.7" x2="33.02" y2="20.32" width="0.1524" layer="91"/>
<wire x1="33.02" y1="20.32" x2="33.02" y2="33.02" width="0.1524" layer="91"/>
<wire x1="33.02" y1="33.02" x2="22.86" y2="33.02" width="0.1524" layer="91"/>
<pinref part="U$1" gate="G$1" pin="1"/>
<wire x1="7.62" y1="12.7" x2="7.62" y2="20.32" width="0.1524" layer="91"/>
<wire x1="7.62" y1="20.32" x2="33.02" y2="20.32" width="0.1524" layer="91"/>
<junction x="33.02" y="20.32"/>
<pinref part="R1" gate="G$1" pin="2"/>
<wire x1="2.54" y1="53.34" x2="33.02" y2="53.34" width="0.1524" layer="91"/>
<wire x1="33.02" y1="53.34" x2="33.02" y2="33.02" width="0.1524" layer="91"/>
<junction x="33.02" y="33.02"/>
<wire x1="2.54" y1="53.34" x2="-20.32" y2="53.34" width="0.1524" layer="91"/>
<junction x="2.54" y="53.34"/>
<pinref part="ARDUINO_3V3" gate="G$1" pin="MOUNT"/>
</segment>
</net>
<net name="N$3" class="0">
<segment>
<pinref part="R2" gate="G$1" pin="2"/>
<wire x1="38.1" y1="22.86" x2="38.1" y2="27.94" width="0.1524" layer="91"/>
<pinref part="IC2" gate="G$1" pin="6"/>
<wire x1="38.1" y1="27.94" x2="22.86" y2="27.94" width="0.1524" layer="91"/>
<pinref part="ARDUINO_12_MISO" gate="G$1" pin="MOUNT"/>
<wire x1="50.8" y1="25.4" x2="45.72" y2="25.4" width="0.1524" layer="91"/>
<wire x1="45.72" y1="25.4" x2="45.72" y2="27.94" width="0.1524" layer="91"/>
<wire x1="45.72" y1="27.94" x2="38.1" y2="27.94" width="0.1524" layer="91"/>
<junction x="38.1" y="27.94"/>
</segment>
</net>
<net name="N$5" class="0">
<segment>
<pinref part="ARDUINO_10_CSN" gate="G$1" pin="MOUNT"/>
<pinref part="IC2" gate="G$1" pin="1"/>
<wire x1="-20.32" y1="33.02" x2="2.54" y2="33.02" width="0.1524" layer="91"/>
<pinref part="R1" gate="G$1" pin="1"/>
<wire x1="2.54" y1="33.02" x2="7.62" y2="33.02" width="0.1524" layer="91"/>
<wire x1="2.54" y1="43.18" x2="2.54" y2="33.02" width="0.1524" layer="91"/>
<junction x="2.54" y="33.02"/>
</segment>
</net>
<net name="N$7" class="0">
<segment>
<pinref part="ARDUINO_11_MOSI" gate="G$1" pin="MOUNT"/>
<wire x1="50.8" y1="17.78" x2="43.18" y2="17.78" width="0.1524" layer="91"/>
<wire x1="43.18" y1="17.78" x2="43.18" y2="25.4" width="0.1524" layer="91"/>
<pinref part="IC2" gate="G$1" pin="5"/>
<wire x1="43.18" y1="25.4" x2="22.86" y2="25.4" width="0.1524" layer="91"/>
</segment>
</net>
<net name="N$6" class="0">
<segment>
<pinref part="ARDUINO_13_SCK" gate="G$1" pin="MOUNT"/>
<wire x1="50.8" y1="33.02" x2="38.1" y2="33.02" width="0.1524" layer="91"/>
<wire x1="38.1" y1="33.02" x2="38.1" y2="30.48" width="0.1524" layer="91"/>
<pinref part="IC2" gate="G$1" pin="7"/>
<wire x1="38.1" y1="30.48" x2="22.86" y2="30.48" width="0.1524" layer="91"/>
</segment>
</net>
<net name="N$8" class="0">
<segment>
<pinref part="IC2" gate="G$1" pin="4"/>
<wire x1="7.62" y1="25.4" x2="-10.16" y2="25.4" width="0.1524" layer="91"/>
<wire x1="-10.16" y1="25.4" x2="-10.16" y2="5.08" width="0.1524" layer="91"/>
<pinref part="U$1" gate="G$1" pin="4"/>
<wire x1="-10.16" y1="5.08" x2="-10.16" y2="-2.54" width="0.1524" layer="91"/>
<wire x1="7.62" y1="5.08" x2="-10.16" y2="5.08" width="0.1524" layer="91"/>
<junction x="-10.16" y="5.08"/>
<pinref part="U$1" gate="G$1" pin="5"/>
<wire x1="22.86" y1="5.08" x2="38.1" y2="5.08" width="0.1524" layer="91"/>
<wire x1="38.1" y1="5.08" x2="38.1" y2="-2.54" width="0.1524" layer="91"/>
<wire x1="38.1" y1="-2.54" x2="-10.16" y2="-2.54" width="0.1524" layer="91"/>
<pinref part="R2" gate="G$1" pin="1"/>
<wire x1="38.1" y1="12.7" x2="38.1" y2="5.08" width="0.1524" layer="91"/>
<junction x="38.1" y="5.08"/>
<pinref part="ARDUINO_GND" gate="G$1" pin="MOUNT"/>
<wire x1="-20.32" y1="25.4" x2="-10.16" y2="25.4" width="0.1524" layer="91"/>
<junction x="-10.16" y="25.4"/>
</segment>
</net>
</nets>
</sheet>
</sheets>
</schematic>
</drawing>
<compatibility>
<note version="8.2" severity="warning">
Since Version 8.2, EAGLE supports online libraries. The ids
of those online libraries will not be understood (or retained)
with this version.
</note>
<note version="8.3" severity="warning">
Since Version 8.3, EAGLE supports URNs for individual library
assets (packages, symbols, and devices). The URNs of those assets
will not be understood (or retained) with this version.
</note>
<note version="8.3" severity="warning">
Since Version 8.3, EAGLE supports the association of 3D packages
with devices in libraries, schematics, and board files. Those 3D
packages will not be understood (or retained) with this version.
</note>
<note version="8.4" severity="warning">
Since Version 8.4, EAGLE supports properties for SPICE simulation. 
Probes in schematics and SPICE mapping objects found in parts and library devices
will not be understood with this version. Update EAGLE to the latest version
for full support of SPICE simulation. 
</note>
</compatibility>
</eagle>
